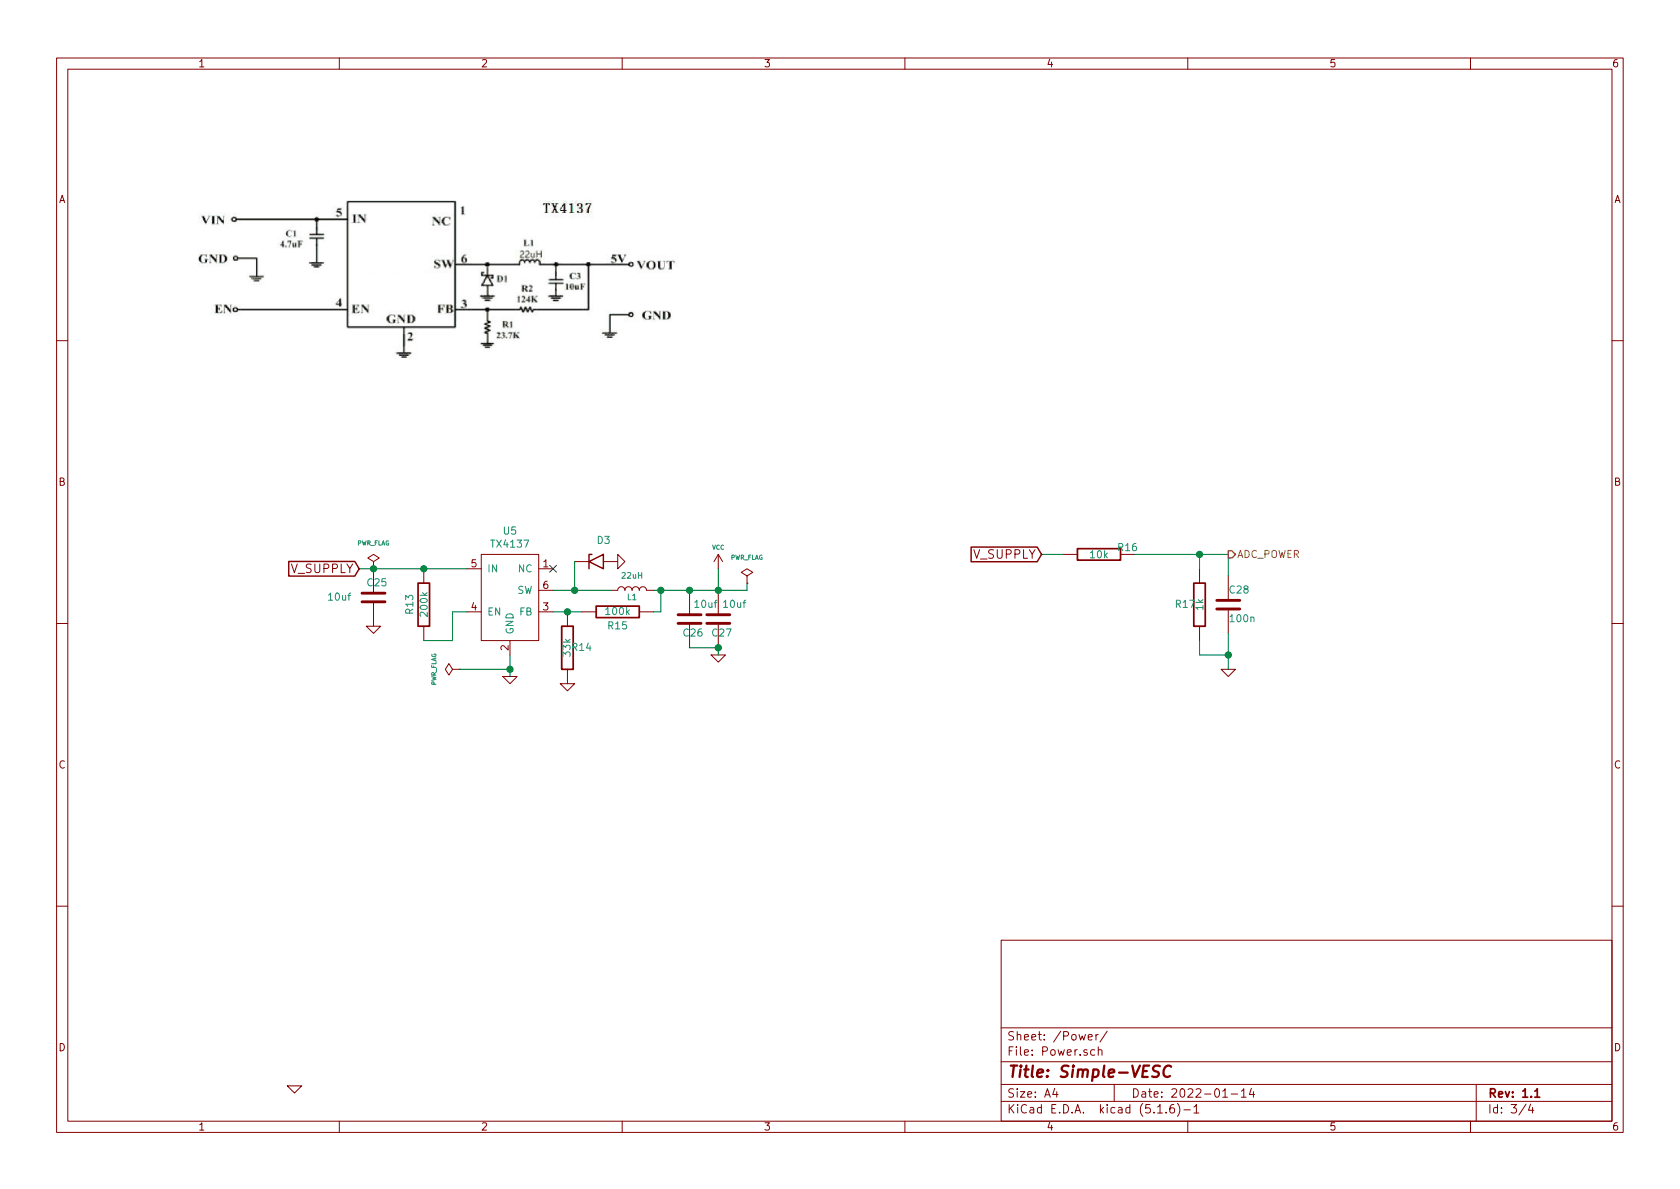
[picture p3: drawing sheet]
EESchema Schematic File Version 4
EELAYER 30 0
EELAYER END
$Descr A4 11693 8268
encoding utf-8
Sheet 3 4
Title "Simple-VESC"
Date "2022-01-14"
Rev "1.1"
Comp ""
Comment1 ""
Comment2 ""
Comment3 ""
Comment4 ""
$EndDescr
$Comp
L power:VCC #PWR038
U 1 1
P 5000 3950
F 0 "#PWR038" H 5000 4050 30  0001 C CNN
F 1 "VCC" H 5000 4100 30  0000 C CNN
F 2 "" H 5000 3950 60  0001 C CNN
F 3 "" H 5000 3950 60  0001 C CNN
	1    5000 3950
	1    0    0    -1  
$EndComp
Text GLabel 2500 3950 0    60   Input ~ 0
V_SUPPLY
$Comp
L crf_1:GND #PWR035
U 1 1
P 3550 4700
F 0 "#PWR035" H 3550 4700 30  0001 C CNN
F 1 "GND" H 3550 4630 30  0001 C CNN
F 2 "" H 3550 4700 60  0001 C CNN
F 3 "" H 3550 4700 60  0001 C CNN
	1    3550 4700
	1    0    0    -1  
$EndComp
Wire Wire Line
	3850 4100 4000 4100
$Comp
L crf_1:GND #PWR039
U 1 1
P 5000 4550
F 0 "#PWR039" H 5000 4550 30  0001 C CNN
F 1 "GND" H 5000 4480 30  0001 C CNN
F 2 "" H 5000 4550 60  0001 C CNN
F 3 "" H 5000 4550 60  0001 C CNN
	1    5000 4550
	1    0    0    -1  
$EndComp
Wire Wire Line
	2500 3950 2600 3950
Wire Wire Line
	3250 4250 3150 4250
$Comp
L crf_1:GND #PWR034
U 1 1
P 2600 4350
F 0 "#PWR034" H 2600 4350 30  0001 C CNN
F 1 "GND" H 2600 4280 30  0001 C CNN
F 2 "" H 2600 4350 60  0001 C CNN
F 3 "" H 2600 4350 60  0001 C CNN
	1    2600 4350
	1    0    0    -1  
$EndComp
$Comp
L crf_1:CAP C25
U 1 1
P 2600 4150
F 0 "C25" H 2500 4050 50  0000 L CNN
F 1 "10uf" H 2750 4150 50  0000 L CNN
F 2 "Capacitor_SMD:C_0603_1608Metric" H 2600 4150 60  0001 C CNN
F 3 "" H 2600 4150 60  0001 C CNN
	1    2600 4150
	-1   0    0    1   
$EndComp
Connection ~ 2950 3950
$Comp
L crf_1:RES R14
U 1 1
P 3950 4500
F 0 "R14" H 3850 4500 50  0000 C CNN
F 1 "33k" V 3950 4500 50  0000 C CNN
F 2 "Resistor_SMD:R_0402_1005Metric" H 3950 4500 60  0001 C CNN
F 3 "" H 3950 4500 60  0001 C CNN
	1    3950 4500
	-1   0    0    1   
$EndComp
$Comp
L crf_1:RES R15
U 1 1
P 4300 4250
F 0 "R15" V 4200 4250 50  0000 C CNN
F 1 "100k" V 4300 4250 50  0000 C CNN
F 2 "Resistor_SMD:R_0402_1005Metric" H 4300 4250 60  0001 C CNN
F 3 "" H 4300 4250 60  0001 C CNN
	1    4300 4250
	0    -1   -1   0   
$EndComp
Wire Wire Line
	3850 4250 3950 4250
$Comp
L crf_1:GND #PWR033
U 1 1
P 2050 7550
F 0 "#PWR033" H 2050 7550 30  0001 C CNN
F 1 "GND" H 2050 7480 30  0001 C CNN
F 2 "" H 2050 7550 60  0001 C CNN
F 3 "" H 2050 7550 60  0001 C CNN
	1    2050 7550
	1    0    0    -1  
$EndComp
$Comp
L power:PWR_FLAG #FLG02
U 1 1
P 2600 3950
F 0 "#FLG02" H 2600 4045 30  0001 C CNN
F 1 "PWR_FLAG" H 2600 4130 30  0000 C CNN
F 2 "" H 2600 3950 60  0001 C CNN
F 3 "" H 2600 3950 60  0001 C CNN
	1    2600 3950
	1    0    0    -1  
$EndComp
Wire Wire Line
	2600 3950 2950 3950
Wire Wire Line
	5000 3950 5000 4100
Connection ~ 5000 4100
Wire Wire Line
	5000 4100 5200 4100
$Comp
L power:PWR_FLAG #FLG04
U 1 1
P 5200 4050
F 0 "#FLG04" H 5200 4145 30  0001 C CNN
F 1 "PWR_FLAG" H 5200 4230 30  0000 C CNN
F 2 "" H 5200 4050 60  0001 C CNN
F 3 "" H 5200 4050 60  0001 C CNN
	1    5200 4050
	1    0    0    -1  
$EndComp
Wire Wire Line
	5200 4050 5200 4100
$Comp
L Device:L L?
U 1 1
P 4400 4100
AR Path="/620BC474" Ref="L?"  Part="1" 
AR Path="/504F83BE/620BC474" Ref="L?"  Part="1" 
AR Path="/6584EE77/620BC474" Ref="L1"  Part="1" 
F 0 "L1" V 4350 4100 40  0000 C CNN
F 1 "22uH" V 4500 4100 40  0000 C CNN
F 2 "Inductor_SMD:L_Taiyo-Yuden_NR-40xx" H 4400 4100 60  0001 C CNN
F 3 "" H 4400 4100 60  0001 C CNN
F 4 "Inductor_SMD:L_Taiyo-Yuden_NR-60xx_HandSoldering" H 4400 4100 50  0001 C CNN "Footprint"
F 5 "L1" H 4400 4100 50  0001 C CNN "Reference"
F 6 "68uH" H 4400 4100 50  0001 C CNN "Value"
	1    4400 4100
	0    -1   -1   0   
$EndComp
$Comp
L crf_1:RES R13
U 1 1
P 2950 4200
F 0 "R13" V 2850 4200 50  0000 C CNN
F 1 "200k" V 2950 4200 50  0000 C CNN
F 2 "Resistor_SMD:R_0402_1005Metric" H 2950 4200 60  0001 C CNN
F 3 "" H 2950 4200 60  0001 C CNN
	1    2950 4200
	1    0    0    -1  
$EndComp
Connection ~ 2600 3950
Wire Wire Line
	2950 3950 3250 3950
Wire Wire Line
	3150 4250 3150 4450
Wire Wire Line
	3150 4450 2950 4450
$Comp
L Diode:1.5KExxA D3
U 1 1
P 4150 3900
F 0 "D3" H 4150 4050 50  0000 L CNN
F 1 "B5819W SL" V 4195 3980 50  0001 L CNN
F 2 "Diode_SMD:D_SOD-123" H 4150 3700 50  0001 C CNN
F 3 "" H 4100 3900 50  0001 C CNN
	1    4150 3900
	1    0    0    -1  
$EndComp
$Comp
L crf_1:GND #PWR037
U 1 1
P 4300 3900
F 0 "#PWR037" H 4300 3900 30  0001 C CNN
F 1 "GND" H 4300 3830 30  0001 C CNN
F 2 "" H 4300 3900 60  0001 C CNN
F 3 "" H 4300 3900 60  0001 C CNN
	1    4300 3900
	0    -1   -1   0   
$EndComp
$Comp
L crf_1:CAP C?
U 1 1
P 5000 4300
AR Path="/53F7501A/61E4F437" Ref="C?"  Part="1" 
AR Path="/504F83BE/61E4F437" Ref="C?"  Part="1" 
AR Path="/6584EE77/61E4F437" Ref="C27"  Part="1" 
F 0 "C27" H 4900 4400 50  0000 L CNN
F 1 "10uf" H 4800 4200 50  0000 L CNN
F 2 "Capacitor_SMD:C_0603_1608Metric" H 5000 4300 60  0001 C CNN
F 3 "" H 5000 4300 60  0001 C CNN
	1    5000 4300
	-1   0    0    1   
$EndComp
Wire Wire Line
	4050 4250 3950 4250
Connection ~ 3950 4250
$Comp
L crf_1:CAP C?
U 1 1
P 4800 4300
AR Path="/53F7501A/61E69595" Ref="C?"  Part="1" 
AR Path="/504F83BE/61E69595" Ref="C?"  Part="1" 
AR Path="/6584EE77/61E69595" Ref="C26"  Part="1" 
F 0 "C26" H 4700 4400 50  0000 L CNN
F 1 "10uf" H 4600 4200 50  0000 L CNN
F 2 "Capacitor_SMD:C_0603_1608Metric" H 4800 4300 60  0001 C CNN
F 3 "" H 4800 4300 60  0001 C CNN
	1    4800 4300
	-1   0    0    1   
$EndComp
Wire Wire Line
	5000 4500 5000 4550
Wire Wire Line
	4800 4500 5000 4500
Connection ~ 5000 4500
Wire Wire Line
	4550 4100 4600 4100
Connection ~ 4800 4100
Wire Wire Line
	4800 4100 5000 4100
Wire Wire Line
	4550 4250 4600 4250
Wire Wire Line
	4600 4100 4600 4250
Connection ~ 4600 4100
Wire Wire Line
	4600 4100 4800 4100
$Comp
L crf_1:CAP C?
U 1 1
P 8550 4200
AR Path="/65A1D40B" Ref="C?"  Part="1" 
AR Path="/6584EE77/65A1D40B" Ref="C28"  Part="1" 
F 0 "C28" H 8550 4100 50  0000 L CNN
F 1 "100n" H 8550 4300 50  0000 L CNN
F 2 "Capacitor_SMD:C_0402_1005Metric" H 8550 4200 60  0001 C CNN
F 3 "" H 8550 4200 60  0001 C CNN
	1    8550 4200
	1    0    0    1   
$EndComp
Wire Wire Line
	8350 3850 8550 3850
Wire Wire Line
	8350 4550 8550 4550
Wire Wire Line
	8550 4550 8550 4650
Connection ~ 8550 4550
Wire Wire Line
	8550 3850 8550 4000
Connection ~ 8350 3850
Wire Wire Line
	8350 3850 8350 3950
Wire Wire Line
	7900 3850 8350 3850
Wire Wire Line
	8350 4550 8350 4450
Wire Wire Line
	7400 3850 7250 3850
Wire Wire Line
	8550 4400 8550 4550
$Comp
L crf_1:RES R?
U 1 1
P 7650 3850
AR Path="/65A1D41C" Ref="R?"  Part="1" 
AR Path="/6584EE77/65A1D41C" Ref="R16"  Part="1" 
F 0 "R16" V 7600 3650 50  0000 C CNN
F 1 "10k" V 7650 3850 50  0000 C CNN
F 2 "Resistor_SMD:R_0402_1005Metric" H 7650 3850 60  0001 C CNN
F 3 "" H 7650 3850 60  0001 C CNN
	1    7650 3850
	0    -1   1    0   
$EndComp
$Comp
L crf_1:RES R?
U 1 1
P 8350 4200
AR Path="/65A1D422" Ref="R?"  Part="1" 
AR Path="/6584EE77/65A1D422" Ref="R17"  Part="1" 
F 0 "R17" H 8250 4200 50  0000 C CNN
F 1 "1k" V 8350 4200 50  0000 C CNN
F 2 "Resistor_SMD:R_0402_1005Metric" H 8350 4200 60  0001 C CNN
F 3 "" H 8350 4200 60  0001 C CNN
	1    8350 4200
	1    0    0    1   
$EndComp
$Comp
L crf_1:GND #PWR?
U 1 1
P 8550 4650
AR Path="/65A1D428" Ref="#PWR?"  Part="1" 
AR Path="/6584EE77/65A1D428" Ref="#PWR040"  Part="1" 
F 0 "#PWR040" H 8550 4650 30  0001 C CNN
F 1 "GND" H 8550 4580 30  0001 C CNN
F 2 "" H 8550 4650 60  0001 C CNN
F 3 "" H 8550 4650 60  0001 C CNN
	1    8550 4650
	-1   0    0    -1  
$EndComp
Text GLabel 7250 3850 0    60   Input ~ 0
V_SUPPLY
Text HLabel 8550 3850 2    50   Output ~ 0
ADC_POWER
$Comp
L mylib:TX4137 U5
U 1 1
P 3550 4150
F 0 "U5" H 3550 4615 50  0000 C CNN
F 1 "TX4137" H 3550 4524 50  0000 C CNN
F 2 "Package_TO_SOT_SMD:SOT-23-6" H 3500 4600 50  0001 C CNN
F 3 "" H 3500 4600 50  0001 C CNN
	1    3550 4150
	1    0    0    -1  
$EndComp
NoConn ~ 3850 3950
$Comp
L crf_1:GND #PWR036
U 1 1
P 3950 4750
F 0 "#PWR036" H 3950 4750 30  0001 C CNN
F 1 "GND" H 3950 4680 30  0001 C CNN
F 2 "" H 3950 4750 60  0001 C CNN
F 3 "" H 3950 4750 60  0001 C CNN
	1    3950 4750
	1    0    0    -1  
$EndComp
Wire Wire Line
	4000 3900 4000 4100
Connection ~ 4000 4100
Wire Wire Line
	4000 4100 4250 4100
$Comp
L power:PWR_FLAG #FLG03
U 1 1
P 3200 4650
F 0 "#FLG03" H 3200 4745 30  0001 C CNN
F 1 "PWR_FLAG" H 3200 4830 30  0000 C CNN
F 2 "" H 3200 4650 60  0001 C CNN
F 3 "" H 3200 4650 60  0001 C CNN
	1    3200 4650
	0    -1   -1   0   
$EndComp
Wire Wire Line
	3550 4700 3550 4650
Wire Wire Line
	3200 4650 3550 4650
Connection ~ 3550 4650
Wire Wire Line
	3550 4650 3550 4550
$EndSCHEMATC
